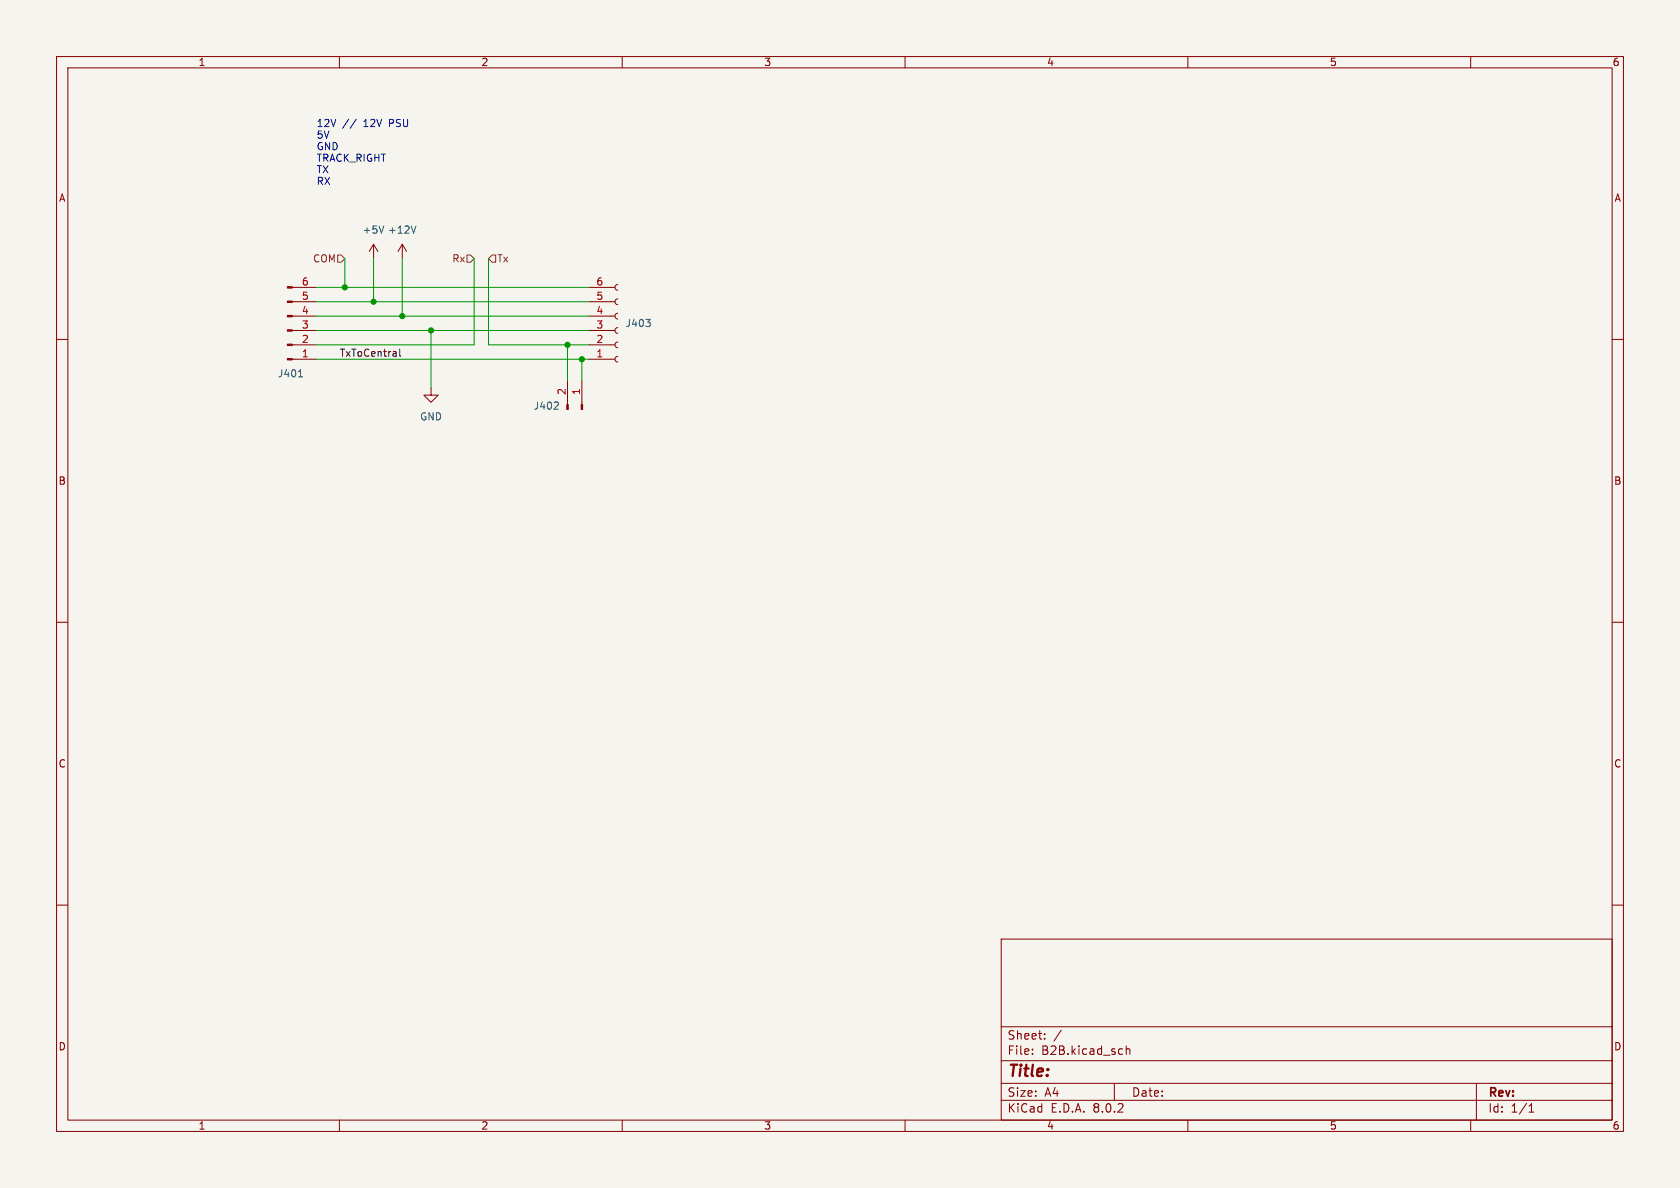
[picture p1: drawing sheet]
(kicad_sch (version 20230121) (generator eeschema)

 (paper "A4")

 (lib_symbols
  (symbol "Connector:Conn_01x02_Pin" (pin_names (offset 1.016) hide) (in_bom yes) (on_board yes)
   (property "Reference" "J" (at 0 2.54 0) (effects (font (size 1.27 1.27))))
   (property "Value" "Conn_01x02_Pin" (at 0 -5.08 0) (effects (font (size 1.27 1.27))))
   (property "Footprint" "" (at 0 0 0) (effects (font (size 1.27 1.27)) hide))
   (property "Datasheet" "~" (at 0 0 0) (effects (font (size 1.27 1.27)) hide))
   (property "ki_locked" "" (at 0 0 0) (effects (font (size 1.27 1.27))))
   (symbol "Conn_01x02_Pin_1_1"
    (polyline (pts (xy 1.27 -2.54) (xy 0.8636 -2.54)) (stroke (width 0.1524) (type default)) (fill (type none)))
    (polyline (pts (xy 1.27 0) (xy 0.8636 0)) (stroke (width 0.1524) (type default)) (fill (type none)))
    (rectangle (start 0.8636 -2.413) (end 0 -2.667) (stroke (width 0.1524) (type default)) (fill (type outline)))
    (rectangle (start 0.8636 0.127) (end 0 -0.127) (stroke (width 0.1524) (type default)) (fill (type outline)))
    (pin passive line (at 5.08 0 180) (length 3.81) (name "Pin_1" (effects (font (size 1.27 1.27)))) (number "1" (effects (font (size 1.27 1.27)))))
    (pin passive line (at 5.08 -2.54 180) (length 3.81) (name "Pin_2" (effects (font (size 1.27 1.27)))) (number "2" (effects (font (size 1.27 1.27)))))))
  (symbol "Connector:Conn_01x06_Pin" (pin_names (offset 1.016) hide) (in_bom yes) (on_board yes)
   (property "Reference" "J" (at 0 7.62 0) (effects (font (size 1.27 1.27))))
   (property "Value" "Conn_01x06_Pin" (at 0 -10.16 0) (effects (font (size 1.27 1.27))))
   (property "Footprint" "" (at 0 0 0) (effects (font (size 1.27 1.27)) hide))
   (property "Datasheet" "~" (at 0 0 0) (effects (font (size 1.27 1.27)) hide))
   (property "ki_locked" "" (at 0 0 0) (effects (font (size 1.27 1.27))))
   (symbol "Conn_01x06_Pin_1_1"
    (polyline (pts (xy 1.27 -7.62) (xy 0.8636 -7.62)) (stroke (width 0.1524) (type default)) (fill (type none)))
    (polyline (pts (xy 1.27 -5.08) (xy 0.8636 -5.08)) (stroke (width 0.1524) (type default)) (fill (type none)))
    (polyline (pts (xy 1.27 -2.54) (xy 0.8636 -2.54)) (stroke (width 0.1524) (type default)) (fill (type none)))
    (polyline (pts (xy 1.27 0) (xy 0.8636 0)) (stroke (width 0.1524) (type default)) (fill (type none)))
    (polyline (pts (xy 1.27 2.54) (xy 0.8636 2.54)) (stroke (width 0.1524) (type default)) (fill (type none)))
    (polyline (pts (xy 1.27 5.08) (xy 0.8636 5.08)) (stroke (width 0.1524) (type default)) (fill (type none)))
    (rectangle (start 0.8636 -7.493) (end 0 -7.747) (stroke (width 0.1524) (type default)) (fill (type outline)))
    (rectangle (start 0.8636 -4.953) (end 0 -5.207) (stroke (width 0.1524) (type default)) (fill (type outline)))
    (rectangle (start 0.8636 -2.413) (end 0 -2.667) (stroke (width 0.1524) (type default)) (fill (type outline)))
    (rectangle (start 0.8636 0.127) (end 0 -0.127) (stroke (width 0.1524) (type default)) (fill (type outline)))
    (rectangle (start 0.8636 2.667) (end 0 2.413) (stroke (width 0.1524) (type default)) (fill (type outline)))
    (rectangle (start 0.8636 5.207) (end 0 4.953) (stroke (width 0.1524) (type default)) (fill (type outline)))
    (pin passive line (at 5.08 5.08 180) (length 3.81) (name "Pin_1" (effects (font (size 1.27 1.27)))) (number "1" (effects (font (size 1.27 1.27)))))
    (pin passive line (at 5.08 2.54 180) (length 3.81) (name "Pin_2" (effects (font (size 1.27 1.27)))) (number "2" (effects (font (size 1.27 1.27)))))
    (pin passive line (at 5.08 0 180) (length 3.81) (name "Pin_3" (effects (font (size 1.27 1.27)))) (number "3" (effects (font (size 1.27 1.27)))))
    (pin passive line (at 5.08 -2.54 180) (length 3.81) (name "Pin_4" (effects (font (size 1.27 1.27)))) (number "4" (effects (font (size 1.27 1.27)))))
    (pin passive line (at 5.08 -5.08 180) (length 3.81) (name "Pin_5" (effects (font (size 1.27 1.27)))) (number "5" (effects (font (size 1.27 1.27)))))
    (pin passive line (at 5.08 -7.62 180) (length 3.81) (name "Pin_6" (effects (font (size 1.27 1.27)))) (number "6" (effects (font (size 1.27 1.27)))))))
  (symbol "Connector:Conn_01x06_Socket" (pin_names (offset 1.016) hide) (in_bom yes) (on_board yes)
   (property "Reference" "J" (at 0 7.62 0) (effects (font (size 1.27 1.27))))
   (property "Value" "Conn_01x06_Socket" (at 0 -10.16 0) (effects (font (size 1.27 1.27))))
   (property "Footprint" "" (at 0 0 0) (effects (font (size 1.27 1.27)) hide))
   (property "Datasheet" "~" (at 0 0 0) (effects (font (size 1.27 1.27)) hide))
   (property "ki_locked" "" (at 0 0 0) (effects (font (size 1.27 1.27))))
   (symbol "Conn_01x06_Socket_1_1"
    (arc (start 0 -7.112) (mid -0.5058 -7.62) (end 0 -8.128) (stroke (width 0.1524) (type default)) (fill (type none)))
    (arc (start 0 -4.572) (mid -0.5058 -5.08) (end 0 -5.588) (stroke (width 0.1524) (type default)) (fill (type none)))
    (arc (start 0 -2.032) (mid -0.5058 -2.54) (end 0 -3.048) (stroke (width 0.1524) (type default)) (fill (type none)))
    (polyline (pts (xy -1.27 -7.62) (xy -0.508 -7.62)) (stroke (width 0.1524) (type default)) (fill (type none)))
    (polyline (pts (xy -1.27 -5.08) (xy -0.508 -5.08)) (stroke (width 0.1524) (type default)) (fill (type none)))
    (polyline (pts (xy -1.27 -2.54) (xy -0.508 -2.54)) (stroke (width 0.1524) (type default)) (fill (type none)))
    (polyline (pts (xy -1.27 0) (xy -0.508 0)) (stroke (width 0.1524) (type default)) (fill (type none)))
    (polyline (pts (xy -1.27 2.54) (xy -0.508 2.54)) (stroke (width 0.1524) (type default)) (fill (type none)))
    (polyline (pts (xy -1.27 5.08) (xy -0.508 5.08)) (stroke (width 0.1524) (type default)) (fill (type none)))
    (arc (start 0 0.508) (mid -0.5058 0) (end 0 -0.508) (stroke (width 0.1524) (type default)) (fill (type none)))
    (arc (start 0 3.048) (mid -0.5058 2.54) (end 0 2.032) (stroke (width 0.1524) (type default)) (fill (type none)))
    (arc (start 0 5.588) (mid -0.5058 5.08) (end 0 4.572) (stroke (width 0.1524) (type default)) (fill (type none)))
    (pin passive line (at -5.08 5.08 0) (length 3.81) (name "Pin_1" (effects (font (size 1.27 1.27)))) (number "1" (effects (font (size 1.27 1.27)))))
    (pin passive line (at -5.08 2.54 0) (length 3.81) (name "Pin_2" (effects (font (size 1.27 1.27)))) (number "2" (effects (font (size 1.27 1.27)))))
    (pin passive line (at -5.08 0 0) (length 3.81) (name "Pin_3" (effects (font (size 1.27 1.27)))) (number "3" (effects (font (size 1.27 1.27)))))
    (pin passive line (at -5.08 -2.54 0) (length 3.81) (name "Pin_4" (effects (font (size 1.27 1.27)))) (number "4" (effects (font (size 1.27 1.27)))))
    (pin passive line (at -5.08 -5.08 0) (length 3.81) (name "Pin_5" (effects (font (size 1.27 1.27)))) (number "5" (effects (font (size 1.27 1.27)))))
    (pin passive line (at -5.08 -7.62 0) (length 3.81) (name "Pin_6" (effects (font (size 1.27 1.27)))) (number "6" (effects (font (size 1.27 1.27)))))))
  (symbol "power:+12V" (power) (pin_names (offset 0)) (in_bom yes) (on_board yes)
   (property "Reference" "#PWR" (at 0 -3.81 0) (effects (font (size 1.27 1.27)) hide))
   (property "Value" "+12V" (at 0 3.556 0) (effects (font (size 1.27 1.27))))
   (property "Footprint" "" (at 0 0 0) (effects (font (size 1.27 1.27)) hide))
   (property "Datasheet" "" (at 0 0 0) (effects (font (size 1.27 1.27)) hide))
   (symbol "+12V_0_1"
    (polyline (pts (xy -0.762 1.27) (xy 0 2.54)) (stroke (width 0) (type default)) (fill (type none)))
    (polyline (pts (xy 0 0) (xy 0 2.54)) (stroke (width 0) (type default)) (fill (type none)))
    (polyline (pts (xy 0 2.54) (xy 0.762 1.27)) (stroke (width 0) (type default)) (fill (type none))))
   (symbol "+12V_1_1"
    (pin power_in line (at 0 0 90) (length 0) hide (name "+12V" (effects (font (size 1.27 1.27)))) (number "1" (effects (font (size 1.27 1.27)))))))
  (symbol "power:+5V" (power) (pin_names (offset 0)) (in_bom yes) (on_board yes)
   (property "Reference" "#PWR" (at 0 -3.81 0) (effects (font (size 1.27 1.27)) hide))
   (property "Value" "+5V" (at 0 3.556 0) (effects (font (size 1.27 1.27))))
   (property "Footprint" "" (at 0 0 0) (effects (font (size 1.27 1.27)) hide))
   (property "Datasheet" "" (at 0 0 0) (effects (font (size 1.27 1.27)) hide))
   (symbol "+5V_0_1"
    (polyline (pts (xy -0.762 1.27) (xy 0 2.54)) (stroke (width 0) (type default)) (fill (type none)))
    (polyline (pts (xy 0 0) (xy 0 2.54)) (stroke (width 0) (type default)) (fill (type none)))
    (polyline (pts (xy 0 2.54) (xy 0.762 1.27)) (stroke (width 0) (type default)) (fill (type none))))
   (symbol "+5V_1_1"
    (pin power_in line (at 0 0 90) (length 0) hide (name "+5V" (effects (font (size 1.27 1.27)))) (number "1" (effects (font (size 1.27 1.27)))))))
  (symbol "power:GND" (power) (pin_names (offset 0)) (in_bom yes) (on_board yes)
   (property "Reference" "#PWR" (at 0 -6.35 0) (effects (font (size 1.27 1.27)) hide))
   (property "Value" "GND" (at 0 -3.81 0) (effects (font (size 1.27 1.27))))
   (property "Footprint" "" (at 0 0 0) (effects (font (size 1.27 1.27)) hide))
   (property "Datasheet" "" (at 0 0 0) (effects (font (size 1.27 1.27)) hide))
   (symbol "GND_0_1"
    (polyline (pts (xy 0 0) (xy 0 -1.27) (xy 1.27 -1.27) (xy 0 -2.54) (xy -1.27 -1.27) (xy 0 -1.27)) (stroke (width 0) (type default)) (fill (type none))))
   (symbol "GND_1_1"
    (pin power_in line (at 0 0 270) (length 0) hide (name "GND" (effects (font (size 1.27 1.27)))) (number "1" (effects (font (size 1.27 1.27))))))))

 (junction (at 100.33 60.96) (diameter 0) (color 0 0 0 0))
 (junction (at 102.87 63.5) (diameter 0) (color 0 0 0 0))
 (junction (at 66.04 53.34) (diameter 0) (color 0 0 0 0))
 (junction (at 76.2 58.42) (diameter 0) (color 0 0 0 0))
 (junction (at 60.96 50.8) (diameter 0) (color 0 0 0 0))
 (junction (at 71.12 55.88) (diameter 0) (color 0 0 0 0))

 (wire (pts (xy 71.12 55.88) (xy 104.14 55.88)) (stroke (width 0) (type default)))
 (wire (pts (xy 86.36 45.72) (xy 86.36 60.96)) (stroke (width 0) (type default)))
 (wire (pts (xy 55.88 50.8) (xy 60.96 50.8)) (stroke (width 0) (type default)))
 (wire (pts (xy 86.36 60.96) (xy 100.33 60.96)) (stroke (width 0) (type default)))
 (wire (pts (xy 55.88 63.5) (xy 102.87 63.5)) (stroke (width 0) (type default)))
 (wire (pts (xy 55.88 55.88) (xy 71.12 55.88)) (stroke (width 0) (type default)))
 (wire (pts (xy 60.96 50.8) (xy 104.14 50.8)) (stroke (width 0) (type default)))
 (wire (pts (xy 55.88 60.96) (xy 83.82 60.96)) (stroke (width 0) (type default)))
 (wire (pts (xy 60.96 45.72) (xy 60.96 50.8)) (stroke (width 0) (type default)))
 (wire (pts (xy 102.87 63.5) (xy 104.14 63.5)) (stroke (width 0) (type default)))
 (wire (pts (xy 83.82 45.72) (xy 83.82 60.96)) (stroke (width 0) (type default)))
 (wire (pts (xy 55.88 58.42) (xy 76.2 58.42)) (stroke (width 0) (type default)))
 (wire (pts (xy 100.33 60.96) (xy 104.14 60.96)) (stroke (width 0) (type default)))
 (wire (pts (xy 66.04 53.34) (xy 104.14 53.34)) (stroke (width 0) (type default)))
 (wire (pts (xy 55.88 53.34) (xy 66.04 53.34)) (stroke (width 0) (type default)))
 (wire (pts (xy 71.12 45.72) (xy 71.12 55.88)) (stroke (width 0) (type default)))
 (wire (pts (xy 102.87 63.5) (xy 102.87 67.31)) (stroke (width 0) (type default)))
 (wire (pts (xy 76.2 58.42) (xy 104.14 58.42)) (stroke (width 0) (type default)))
 (wire (pts (xy 100.33 60.96) (xy 100.33 67.31)) (stroke (width 0) (type default)))
 (wire (pts (xy 66.04 45.72) (xy 66.04 53.34)) (stroke (width 0) (type default)))
 (wire (pts (xy 76.2 58.42) (xy 76.2 68.58)) (stroke (width 0) (type default)))

 (text "12V // 12V PSU\n5V\nGND\nTRACK_RIGHT\nTX\nRX" (at 55.88 33.02 0) (effects (font (size 1.27 1.27)) (justify left bottom)))

 (label "TxToCentral" (at 71.12 63.5 180) (fields_autoplaced) (effects (font (size 1.27 1.27)) (justify right bottom)))

 (hierarchical_label "Rx" (shape input) (at 83.82 45.72 180) (fields_autoplaced) (effects (font (size 1.27 1.27)) (justify right)))
 (hierarchical_label "Tx" (shape input) (at 86.36 45.72 0) (fields_autoplaced) (effects (font (size 1.27 1.27)) (justify left)))
 (hierarchical_label "COM" (shape input) (at 60.96 45.72 180) (fields_autoplaced) (effects (font (size 1.27 1.27)) (justify right)))

 (symbol (lib_id "Connector:Conn_01x06_Socket") (at 109.22 58.42 0) (mirror x) (unit 1) (in_bom yes) (on_board yes) (dnp no)
  (property "Reference" "J403" (at 110.49 57.15 0) (effects (font (size 1.27 1.27)) (justify left)))
  (property "Value" "Conn_01x06_Socket" (at 110.49 55.88 0) (effects (font (size 1.27 1.27)) (justify left) hide))
  (property "Footprint" "Connector_PinSocket_2.54mm:PinSocket_1x06_P2.54mm_Horizontal" (at 109.22 58.42 0) (effects (font (size 1.27 1.27)) hide))
  (property "Datasheet" "~" (at 109.22 58.42 0) (effects (font (size 1.27 1.27)) hide)) (pin "1") (pin "2") (pin "3") (pin "4") (pin "5") (pin "6"))

 (symbol (lib_id "Connector:Conn_01x06_Pin") (at 50.8 58.42 0) (mirror x) (unit 1) (in_bom yes) (on_board yes) (dnp no)
  (property "Reference" "J401" (at 51.435 66.04 0) (effects (font (size 1.27 1.27))))
  (property "Value" "Conn_01x06_Pin" (at 51.435 66.04 0) (effects (font (size 1.27 1.27)) hide))
  (property "Footprint" "Connector_PinHeader_2.54mm:PinHeader_1x06_P2.54mm_Horizontal" (at 50.8 58.42 0) (effects (font (size 1.27 1.27)) hide))
  (property "Datasheet" "~" (at 50.8 58.42 0) (effects (font (size 1.27 1.27)) hide)) (pin "1") (pin "2") (pin "3") (pin "4") (pin "5") (pin "6"))

 (symbol (lib_id "Connector:Conn_01x02_Pin") (at 102.87 72.39 270) (mirror x) (unit 1) (in_bom yes) (on_board yes) (dnp no)
  (property "Reference" "J402" (at 99.06 71.755 90) (effects (font (size 1.27 1.27)) (justify right)))
  (property "Value" "Conn_01x02_Pin" (at 102.87 73.66 0) (effects (font (size 1.27 1.27)) (justify right) hide))
  (property "Footprint" "Connector_PinHeader_2.54mm:PinHeader_1x02_P2.54mm_Horizontal" (at 102.87 72.39 0) (effects (font (size 1.27 1.27)) hide))
  (property "Datasheet" "~" (at 102.87 72.39 0) (effects (font (size 1.27 1.27)) hide)) (pin "1") (pin "2"))

 (symbol (lib_id "power:GND") (at 76.2 68.58 0) (unit 1) (in_bom yes) (on_board yes) (dnp no) (fields_autoplaced)
  (property "Reference" "#PWR0403" (at 76.2 74.93 0) (effects (font (size 1.27 1.27)) hide))
  (property "Value" "GND" (at 76.2 73.66 0) (effects (font (size 1.27 1.27))))
  (property "Footprint" "" (at 76.2 68.58 0) (effects (font (size 1.27 1.27)) hide))
  (property "Datasheet" "" (at 76.2 68.58 0) (effects (font (size 1.27 1.27)) hide)) (pin "1"))

 (symbol (lib_id "power:+5V") (at 66.04 45.72 0) (unit 1) (in_bom yes) (on_board yes) (dnp no) (fields_autoplaced)
  (property "Reference" "#PWR0402" (at 66.04 49.53 0) (effects (font (size 1.27 1.27)) hide))
  (property "Value" "+5V" (at 66.04 40.64 0) (effects (font (size 1.27 1.27))))
  (property "Footprint" "" (at 66.04 45.72 0) (effects (font (size 1.27 1.27)) hide))
  (property "Datasheet" "" (at 66.04 45.72 0) (effects (font (size 1.27 1.27)) hide)) (pin "1"))

 (symbol (lib_id "power:+12V") (at 71.12 45.72 0) (unit 1) (in_bom yes) (on_board yes) (dnp no) (fields_autoplaced)
  (property "Reference" "#PWR0401" (at 71.12 49.53 0) (effects (font (size 1.27 1.27)) hide))
  (property "Value" "+12V" (at 71.12 40.64 0) (effects (font (size 1.27 1.27))))
  (property "Footprint" "" (at 71.12 45.72 0) (effects (font (size 1.27 1.27)) hide))
  (property "Datasheet" "" (at 71.12 45.72 0) (effects (font (size 1.27 1.27)) hide)) (pin "1")))
